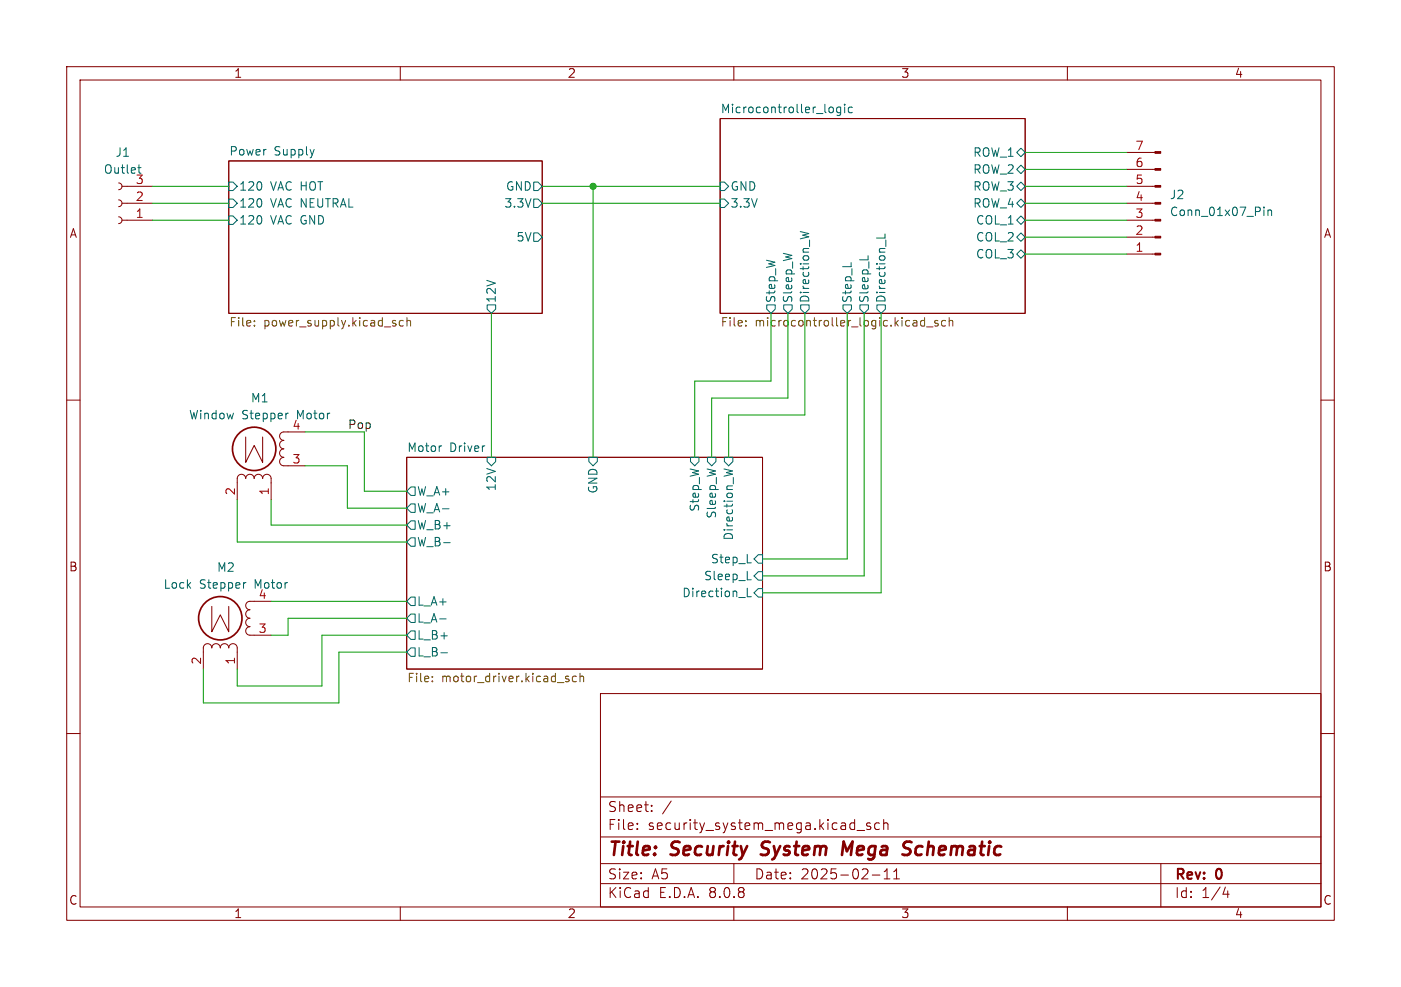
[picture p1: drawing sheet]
<svg xmlns="http://www.w3.org/2000/svg" width="210mm" height="148mm" viewBox="0 0 210 148" stroke-linecap="round" stroke-linejoin="round" font-family="sans-serif">
<g fill="none" stroke="#840000" stroke-width=".15">
<path d="M10 10h190v128h-190zM12 12h186v124h-186zM60 10v2M107.9 17.8h45.8v29.2h-45.8zM110 10v2M160 10v2M17.8 27.4a.51 .51 0 0 1 .5 .5 .51 .51 0 0 1-.5 .5M17.8 30a.51 .51 0 0 1 .5 .5 .51 .51 0 0 1-.5 .5M17.8 32.5a.51 .51 0 0 1 .5 .5 .51 .51 0 0 1-.5 .5M18.3 27.9h4.6M18.3 30.5h4.6M18.3 33h4.6"/>
<path d="M34.3 24.1h47v22.9h-47zM168.9 22.9h4.2M168.9 25.4h4.2M168.9 27.9h4.2M168.9 30.5h4.2M168.9 33h4.2M168.9 35.6h4.2M168.9 38.1h4.2M10 60h2M35.6 74.9v-3.1a.64 .64 0 0 1 .6-.7 .64 .64 0 0 1 .6 .7 .64 .64 0 0 1 .7-.7 .64 .64 0 0 1 .6 .7 .64 .64 0 0 1 .6-.7 .64 .64 0 0 1 .7 .7 .64 .64 0 0 1 .6-.7 .64 .64 0 0 1 .6 .7v3.1M36.8 65.5v3.8l1.3-2.5 1.3 2.5v-3.8M45.7 64.8h-3.2a.64 .64 0 0 0-.6 .6 .64 .64 0 0 0 .6 .6 .64 .64 0 0 0-.6 .7 .64 .64 0 0 0 .6 .6 .64 .64 0 0 0-.6 .6 .64 .64 0 0 0 .6 .7 .64 .64 0 0 0-.6 .6 .64 .64 0 0 0 .6 .7h3.2"/>
<path d="M61 68.6h53.3v31.7h-53.3zM198 60h2M31.7 90.9v3.8l1.3-2.5 1.3 2.5v-3.8M40.6 90.2h-3.1a.64 .64 0 0 0-.7 .6 .64 .64 0 0 0 .7 .6 .64 .64 0 0 0-.7 .7 .64 .64 0 0 0 .7 .6 .64 .64 0 0 0-.7 .6 .64 .64 0 0 0 .7 .7 .64 .64 0 0 0-.7 .6 .64 .64 0 0 0 .7 .7h3.1M10 110h2M30.5 100.3v-3.1a.64 .64 0 0 1 .6-.7 .64 .64 0 0 1 .6 .7 .64 .64 0 0 1 .7-.7 .64 .64 0 0 1 .6 .7 .64 .64 0 0 1 .7-.7 .64 .64 0 0 1 .6 .7 .64 .64 0 0 1 .6-.7 .64 .64 0 0 1 .7 .7v3.1M90 104h108v32h-108zM90 119.5h108M198 110h2M60 136v2M90 132.5h108M90 129.5h108"/>
<path d="M90 125.5h108M95.5 124.2v.2M95.5 123.5v.1M97.7 121.5v.2M97.7 120.8v.1M100.6 120.1l-1.3 1.9M110 136v2M110 129.5v3M128.5 124.5h1.1M130.5 123.5l-.4-.1-.2 .2 .1 .2 .5 .2v.3h-.6M130.8 131.2h1.1M131.8 123.5l-.4-.1-.3 .3v.4l.2 .2h.5"/>
<path d="M132.5 123.5a.37 .37 0 0 1 .6 .1v.8M132.5 122.9v1.5M132.5 131.8h.9M132.5 130.7l.5-.4v1.5M134 131.8h.8M134 130.7l.4-.4v1.5M160 136v2M174 129.5v6.5M183.7 133l-.4 1.1h1M184 133.6v1"/>
</g>
<path d="M114 128.1l.3 .1M114.3 126.4l-.1 .2 .1 .4M127.8 126.2l-.9 1.4-.4-1.4-.3 2M135.8 127.2l.3 .1a.49 .49 0 0 1 .4 .5 .49 .49 0 0 1-.5 .4M135.9 126.2l.7 .1" fill="none" stroke="#840000" stroke-width=".4"/>
<g fill="none" stroke="#006464" stroke-width=".15">
<path d="M124.7 16.1l.2 .2v.4l-.2 .2M126 16.1h-.4l-.2 .2v.4l.1 .1h.5M126 16.1v1l-.2 .2h-.3M126.6 15.6v.2M126.6 16.1v.8M127.8 16.1h-.4l-.2 .2v.4l.1 .1h.5M20.7 25.1h.4M20.8 24.7l.1 1.2M34.3 27.3h.6l.7 .6-.7 .7h-.6zM34.3 32.4h.6l.7 .6-.7 .7h-.6zM34.3 29.8h.6l.7 .7-.7 .6h-.6zM80 27.3h.6l.7 .6-.7 .7h-.6z"/>
<path d="M80 34.9h.6l.7 .7-.7 .6h-.6zM80 29.8h.6l.7 .7-.7 .6h-.6zM107.9 29.8h.7l.6 .7-.6 .6h-.7zM107.9 27.3h.7l.6 .6-.6 .7h-.7zM120 34.7l1.2 .3-.9 .3 .9 .2M130.1 38.4v.6M132.7 35.1v.6h-1.3M132.8 36v1M152.4 33l.6-.6 .7 .6-.7 .7zM152.4 30.5l.6-.7 .7 .7-.7 .6zM152.4 35.6l.6-.7 .7 .7-.7 .6zM152.4 27.9l.6-.6 .7 .6-.7 .7z"/>
<path d="M152.4 22.9l.6-.7 .7 .7-.7 .6zM153 37.5l.7 .6-.7 .6-.6-.6zM153 24.8l.7 .6-.7 .6-.6-.6zM189.5 31.1v.1M189.5 31.5v.8M190.1 31.5v.8M190.1 31.6l.1-.1h.4v.8M73 45.7h1.3v.7l-.6 .6-.7-.6zM114.9 45.7h1.3v.7l-.6 .6-.7-.6zM117.5 45.7h1.2v.7l-.6 .6-.6-.6zM120 45.7h1.3v.7l-.7 .6-.6-.6zM126.4 45.7h1.2v.7l-.6 .6-.6-.6z"/>
<path d="M128.9 45.7h1.3v.7l-.7 .6-.6-.6zM131.4 45.7h1.3v.7l-.6 .6-.7-.6zM43.2 62h-.2M61.6 75.6h.6v1.2h-.6l-.6-.6zM61.6 73h.6v1.3h-.6l-.6-.6zM61.6 78.1h.6v1.3h-.6l-.6-.7zM66.1 66.9h.1M73 68.6h1.3v.6l-.6 .7-.7-.7zM88.3 68.6h1.2v.6l-.6 .7-.6-.7zM103.5 68.6h1.3v.6l-.7 .7-.6-.7zM106 68.6h1.3v.6l-.6 .7-.7-.7zM108.5 70.3l1.3 .3-.9 .3 .9 .2"/>
<path d="M108.6 68.6h1.3v.6l-.7 .7-.6-.7zM36.9 87.4h-.3M61.6 89.5h.6v1.3h-.6l-.6-.6zM61.6 94.6h.6v1.3h-.6l-.6-.6zM61.6 92.1h.6v1.2h-.6l-.6-.6zM61.6 97.2h.6v1.2h-.6l-.6-.6zM61.6 80.6h.6v1.3h-.6l-.6-.6zM65.9 92.8h1M66.1 97.9h1M66.5 81.4h1M110.7 89.6h1M112 88.2v1.3h.6"/>
<path d="M112 86.9h.6M113.7 88.3h.6v1.2h-.6l-.7-.6zM113.7 85.7h.6v1.3h-.6l-.7-.6zM113.7 83.2h.6v1.3h-.6l-.7-.7z"/>
</g>
<g fill="none" stroke="#725600" stroke-width=".15">
<path d="M38.1 48.8v.1M38.1 48.1v.1M59.2 48.5l.2 .2-.2 .2M59.2 48.1h.1M60.5 48.1h-.4l-.2 .2v.4l.1 .1h.5M61 48.2l.2-.1h.3v.8M61 47.6v1.3M111.8 48.8v.1M111.8 48.1v.1M138.2 48.1h.4M138.6 47.6v1.3M138.6 48.8l-.4 .1"/>
<path d="M138.9 49h1M140.6 48.1h-.3l-.2 .1 .1 .2 .4 .1v.3h-.5M141.7 48.1h-.3l-.3 .2v.4l.2 .1h.4M142.3 48.2l.2-.1h.3v.8M142.3 47.6v1.3M64.8 102.1v.1M64.8 101.5v.1M84.9 101.8l.4 .1v.2l-.2 .1h-.2M84.9 101.4l.4 .1M86.4 101.5l-.4-.1-.2 .2v.4l.1 .2h.5M86.9 101.5l.2-.1 .3 .1 .1 .7M86.9 101v1.2"/>
</g>
<g fill="#840000" stroke="#840000" stroke-width=".15">
<path d="M173.1 22.7h.9v.3h-.9z"/>
<path d="M173.1 25.3h.9v.2h-.9z"/>
<path d="M173.1 27.8h.9v.3h-.9z"/>
<path d="M173.1 30.4h.9v.2h-.9z"/>
<path d="M173.1 32.9h.9v.2h-.9z"/>
<path d="M173.1 35.4h.9v.3h-.9z"/>
<path d="M173.1 38h.9v.2h-.9z"/>
</g>
<g fill="none" stroke="#840000" stroke-width=".25">
<circle cx="38.1" cy="67.3" r="3.3"/>
<circle cx="33" cy="92.7" r="3.3"/>
</g>
<g fill="none" stroke="#009600" stroke-width=".15">
<path d="M22.9 27.9h11.4M22.9 30.5h11.4M22.9 33h11.4M81.3 27.9h26.6M81.3 30.5h26.6M88.9 27.9v40.7M153.7 22.9h15.2M153.7 27.9h15.2M153.7 30.5h15.2M153.7 38.1h15.2M153.7 35.6h15.2M153.7 33h15.2"/>
<path d="M153.7 25.4h15.2M73.7 47v21.6M115.6 47v10.2h-11.5v11.4M118.1 47v12.7h-11.4v8.9M120.6 47v15.2h-11.4v6.4M127 47v36.8h-12.7M129.5 47v39.4h-15.2M132.1 47v41.9h-17.8M35.6 74.9v6.4h25.4M40.6 74.9v3.8h20.4M45.7 69.9h6.4v6.3h8.9M45.7 64.8h8.9v8.9h6.4"/>
<path d="M40.6 90.2h20.4M61 97.8h-10.2v7.6h-20.3v-5.1M61 95.3h-12.7v7.6h-12.7v-2.6M61 92.7h-17.8v2.6h-2.6"/>
</g>
<circle cx="88.9" cy="27.9" r=".46" fill="#009600" stroke="#009600" stroke-width=".15"/>
<g font-size="2.8" fill="#840000">
<text x="91" y="128.9">Title:</text>
<text x="100.7" y="128.9">Security</text>
<text x="115" y="128.9">System</text>
<text x="127.9" y="128.9">Mega</text>
<text x="137.8" y="128.9">Schematic</text>
</g>
<g font-size="2.1" fill="#840000">
<text x="91" y="124.7">File:</text>
<text x="91" y="122">Sheet:</text>
<text x="97.1" y="124.7">security_system_mega.kicad_sch</text>
<text x="91" y="134.9">KiCad</text>
<text x="91" y="132.1">Size:</text>
<text x="97.7" y="132.1">A5</text>
<text x="98.7" y="134.9">E.D.A.</text>
<text x="106.3" y="134.9">8.0.8</text>
<text x="113" y="132.1">Date:</text>
<text x="120" y="132.1">2025-02-11</text>
<text x="176" y="132.3">Rev:</text>
<text x="176" y="134.9">Id:</text>
<text x="180.1" y="134.9">1/4</text>
<text x="182.4" y="132.3">0</text>
</g>
<g font-size="1.8" fill="#840000">
<text x="35" y="11.9">1</text>
<text x="85" y="11.9">2</text>
<text x="135" y="11.9">3</text>
<text x="185" y="11.9">4</text>
<text x="10.3" y="35.9">A</text>
<text x="198.4" y="35.9">A</text>
<text x="10.3" y="85.9">B</text>
<text x="198.3" y="85.9">B</text>
<text x="10.3" y="135.9">C</text>
<text x="35" y="137.9">1</text>
<text x="85" y="137.9">2</text>
<text x="135" y="137.9">3</text>
<text x="185" y="137.9">4</text>
<text x="198.3" y="135.9">C</text>
</g>
<g font-size="1.8" fill="#006464">
<text x="107.9" y="17.1">Microcontroller_logic</text>
<text x="17.2" y="23.7">J1</text>
<text x="34.3" y="23.4">Power</text>
<text x="41.1" y="23.4">Supply</text>
<text x="145.8" y="23.7">ROW_1</text>
<text x="15.5" y="26.3">Outlet</text>
<text x="20.2" y="27.7">3</text>
<text x="35.8" y="28.8">120</text>
<text x="40.5" y="28.8">VAC HOT</text>
<text x="75.7" y="28.8">GND</text>
<text x="109.4" y="28.8">GND</text>
<text x="145.8" y="28.8">ROW_3</text>
<text x="145.8" y="26.3">ROW_2</text>
<text x="35.8" y="33.9">120</text>
<text x="35.8" y="31.3">120</text>
<text x="40.5" y="33.9">VAC GND</text>
<text x="40.5" y="31.3">VAC NEUTRAL</text>
<text x="75.5" y="31.3">3.3V</text>
<text x="109.4" y="31.3">3.3V</text>
<text x="145.8" y="31.3">ROW_4</text>
<text x="146.2" y="33.9">COL_1</text>
<text x="175.3" y="30.1">J2</text>
<text x="175.3" y="32.6">Conn_01x07_Pin</text>
<text x="77.3" y="36.4">5V</text>
<text x="146.2" y="39">COL_3</text>
<text x="146.2" y="36.4">COL_2</text>
<text x="74.5" y="45.5" transform="rotate(-90 74.5 45.5)">12V</text>
<text x="116.4" y="45.5" transform="rotate(-90 116.4 45.5)">Step_W</text>
<text x="119" y="45.5" transform="rotate(-90 119 45.5)">Sleep_W</text>
<text x="121.5" y="45.5" transform="rotate(-90 121.5 45.5)">Direction_W</text>
<text x="127.9" y="45.5" transform="rotate(-90 127.9 45.5)">Step_L</text>
<text x="130.4" y="45.5" transform="rotate(-90 130.4 45.5)">Sleep_L</text>
<text x="132.9" y="45.5" transform="rotate(-90 132.9 45.5)">Direction_L</text>
<text x="28.2" y="63.1">Window</text>
<text x="36.2" y="63.1">Stepper</text>
<text x="37.5" y="60.6">M1</text>
<text x="44.6" y="63.1">Motor</text>
<text x="61" y="67.9">Motor</text>
<text x="67.4" y="67.9">Driver</text>
<text x="62.4" y="77.1">W_A-</text>
<text x="62.4" y="74.5">W_A+</text>
<text x="74.5" y="73.8" transform="rotate(-90 74.5 73.8)">12V</text>
<text x="89.8" y="74.1" transform="rotate(-90 89.8 74.1)">GND</text>
<text x="105" y="76.8" transform="rotate(-90 105 76.8)">Step_W</text>
<text x="107.5" y="77.9" transform="rotate(-90 107.5 77.9)">Sleep_W</text>
<text x="62.4" y="79.6">W_B+</text>
<text x="62.4" y="82.1">W_B-</text>
<text x="110.1" y="81.1" transform="rotate(-90 110.1 81.1)">Direction_W</text>
<text x="24.4" y="88.5">Lock</text>
<text x="29.9" y="88.5">Stepper</text>
<text x="32.4" y="86">M2</text>
<text x="38.3" y="88.5">Motor</text>
<text x="38.7" y="89.9">4</text>
<text x="102.2" y="89.8">Direction_L</text>
<text x="105.4" y="87.2">Sleep_L</text>
<text x="106.5" y="84.7">Step_L</text>
<text x="62.4" y="91">L_A+</text>
<text x="62.4" y="93.6">L_A-</text>
<text x="62.4" y="96.1">L_B+</text>
<text x="62.4" y="98.7">L_B-</text>
</g>
<g font-size="1.8" fill="#a90000">
<text x="170.1" y="22.6">7</text>
<text x="170.1" y="27.7">5</text>
<text x="170.1" y="25.1">6</text>
<text x="20.2" y="32.8">1</text>
<text x="20.2" y="30.2">2</text>
<text x="170.1" y="35.3">2</text>
<text x="170.1" y="32.8">3</text>
<text x="170.1" y="30.2">4</text>
<text x="170.1" y="37.8">1</text>
<text x="43.7" y="64.5">4</text>
<text x="43.7" y="69.6">3</text>
<text x="35.3" y="74.4" transform="rotate(-90 35.3 74.4)">2</text>
<text x="40.4" y="74.4" transform="rotate(-90 40.4 74.4)">1</text>
<text x="38.7" y="95">3</text>
<text x="30.2" y="99.8" transform="rotate(-90 30.2 99.8)">2</text>
<text x="35.3" y="99.8" transform="rotate(-90 35.3 99.8)">1</text>
</g>
<g font-size="1.8" fill="#725600">
<text x="34.3" y="49.3">File:</text>
<text x="39.5" y="49.3">power_supply.kicad_sch</text>
<text x="107.9" y="49.3">File:</text>
<text x="113.2" y="49.3">microcontroller_logic.kicad_sch</text>
<text x="61" y="102.6">File:</text>
<text x="66.2" y="102.6">motor_driver.kicad_sch</text>
</g>
<text font-size="1.8" fill="#0f0f0f" x="52.1" y="64.4">Pop</text>
</svg>
